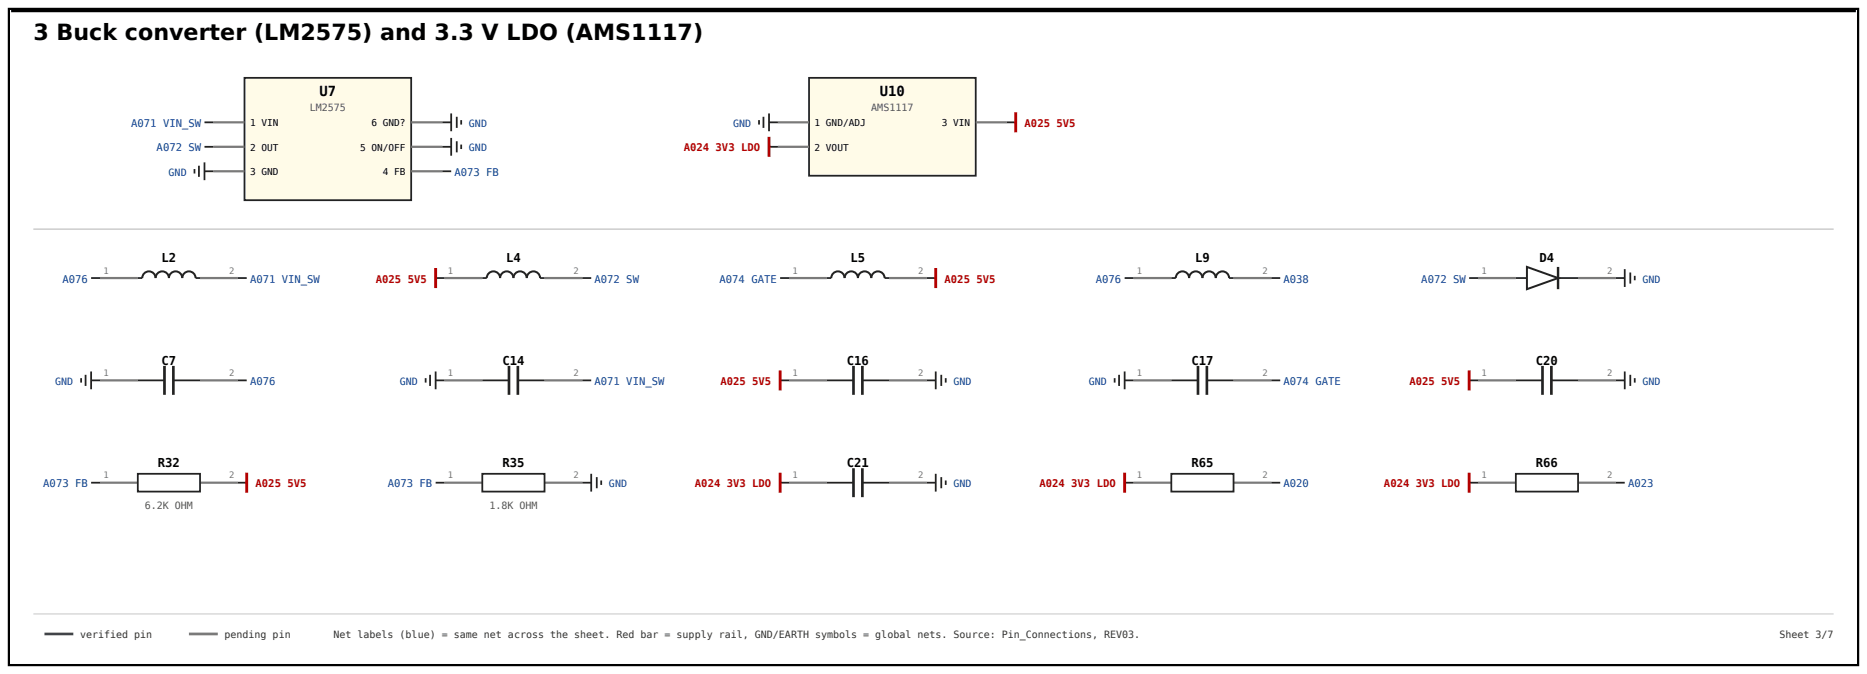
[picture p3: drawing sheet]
<svg xmlns="http://www.w3.org/2000/svg" width="444mm" height="160mm" viewBox="0 0 444 160" stroke-linecap="round" stroke-linejoin="round" font-family="sans-serif">
<path d="M2.1 2.1h440.3v156.1h-440.3z" fill="none" stroke="#000" stroke-width=".53"/>
<path d="M58.2 18.5h39.7v29.1h-39.7z" fill="#fffbe8" stroke="#222" stroke-width=".42"/>
<path d="M50.8 29.1h7.4M50.8 34.9h7.4M97.9 29.1h7.4M97.9 34.9h7.4M50.8 40.7h7.4M97.9 40.7h7.4" fill="none" stroke="#7a7a7a" stroke-width=".53"/>
<g fill="none" stroke="#222" stroke-width=".42">
<path d="M47.4 39.4v2.7M48.7 29.1h2.1M48.7 34.9h2.1M48.7 38.6v4.3M105.3 29.1h2.1M105.3 34.9h2.1M107.4 27v4.2M107.4 32.8v4.2M108.7 27.8v2.6M108.7 33.6v2.6M109.8 28.6v1M109.8 34.4v1.1"/>
<path d="M46.3 40.2v1.1M48.7 40.7h2.1M105.3 40.7h2.1"/>
</g>
<path d="M192.6 18.5h39.7v23.3h-39.7z" fill="#fffbe8" stroke="#222" stroke-width=".42"/>
<g fill="none" stroke="#7a7a7a" stroke-width=".53">
<path d="M185.2 29.1h7.4M185.2 34.9h7.4M232.3 29.1h7.4M23.8 66.1h9M47.6 66.1h9M105.8 66.1h9M129.6 66.1h9M187.9 66.1h8.9M211.7 66.1h9M269.9 66.1h9M293.7 66.1h9M351.9 66.1h9"/>
<path d="M375.7 66.1h9"/>
</g>
<g fill="none" stroke="#222" stroke-width=".42">
<path d="M180.7 28.6v1M181.8 27.8v2.6M183.1 29.1h2.1M183.1 27v4.2M183.1 34.9h2.1M239.7 29.1h2.1M21.7 66.1h2.1M32.8 66.1h1.1M46.6 66.1h1M56.6 66.1h2.1M103.7 66.1h2.1M114.8 66.1h1.1"/>
<path d="M128.6 66.1h1M138.6 66.1h2.2M185.7 66.1h2.2M196.8 66.1h1.1M210.6 66.1h1.1M220.7 66.1h2.1M267.8 66.1h2.1M278.9 66.1h1M292.6 66.1h1.1M302.7 66.1h2.1"/>
</g>
<path d="M183.1 32.5v4.8M241.8 26.7v4.8M103.7 63.8v4.7M222.8 63.8v4.7" fill="none" stroke="#b30000" stroke-width=".69" stroke-linecap="butt"/>
<path d="M7.9 54.5h428.7" fill="none" stroke="#bbb" stroke-width=".26"/>
<path d="M33.9 66.1a1.59 1.59 0 0 1 1.6-1.5 1.59 1.59 0 0 1 1.5 1.5 1.59 1.59 0 0 1 1.6-1.5 1.59 1.59 0 0 1 1.6 1.5 1.59 1.59 0 0 1 1.6-1.5 1.59 1.59 0 0 1 1.6 1.5 1.59 1.59 0 0 1 1.6-1.5 1.59 1.59 0 0 1 1.6 1.5M115.9 66.1a1.59 1.59 0 0 1 1.6-1.5 1.59 1.59 0 0 1 1.6 1.5 1.59 1.59 0 0 1 1.5-1.5 1.59 1.59 0 0 1 1.6 1.5 1.59 1.59 0 0 1 1.6-1.5 1.59 1.59 0 0 1 1.6 1.5 1.59 1.59 0 0 1 1.6-1.5 1.59 1.59 0 0 1 1.6 1.5M197.9 66.1a1.59 1.59 0 0 1 1.6-1.5 1.59 1.59 0 0 1 1.6 1.5 1.59 1.59 0 0 1 1.6-1.5 1.59 1.59 0 0 1 1.6 1.5 1.59 1.59 0 0 1 1.5-1.5 1.59 1.59 0 0 1 1.6 1.5 1.59 1.59 0 0 1 1.6-1.5 1.59 1.59 0 0 1 1.6 1.5M279.9 66.1a1.59 1.59 0 0 1 1.6-1.5 1.59 1.59 0 0 1 1.6 1.5 1.59 1.59 0 0 1 1.6-1.5 1.59 1.59 0 0 1 1.6 1.5 1.59 1.59 0 0 1 1.6-1.5 1.59 1.59 0 0 1 1.6 1.5 1.59 1.59 0 0 1 1.5-1.5 1.59 1.59 0 0 1 1.6 1.5" fill="none" stroke="#222" stroke-width=".48"/>
<path d="M363.5 63.5l7.4 2.6-7.4 2.7z" fill="#fff" stroke="#222" stroke-width=".48"/>
<path d="M370.9 63.5v5.3" fill="none" stroke="#222" stroke-width=".58"/>
<g fill="none" stroke="#222" stroke-width=".42">
<path d="M349.8 66.1h2.1M360.9 66.1h2.6M370.9 66.1h4.8M384.7 66.1h2.1M386.8 64v4.3M388.1 64.8v2.7M389.2 65.6v1.1M19.3 90v1M20.4 89.2v2.6M21.7 90.5h2.1M21.7 88.4v4.2M32.8 90.5h6.4"/>
<path d="M41.3 90.5h6.3M56.6 90.5h2.1M101.3 90v1M102.4 89.2v2.6M103.7 90.5h2.1M103.7 88.4v4.2M114.8 90.5h6.4M123.3 90.5h6.3M138.6 90.5h2.2M185.7 90.5h2.2M196.8 90.5h6.4M205.3 90.5h6.4"/>
<path d="M220.7 90.5h2.1M222.8 88.4v4.2M224.1 89.2v2.6M225.2 90v1M265.4 90v1M266.4 89.2v2.6M267.8 90.5h2.1M267.8 88.4v4.2M278.9 90.5h6.3M287.3 90.5h6.4M302.7 90.5h2.1M349.8 90.5h2.1"/>
<path d="M360.9 90.5h6.3M369.4 90.5h6.3M384.7 90.5h2.1M386.8 88.4v4.2M388.1 89.2v2.6M389.2 90v1"/>
</g>
<path d="M23.8 90.5h9M47.6 90.5h9M105.8 90.5h9M129.6 90.5h9M187.9 90.5h8.9M211.7 90.5h9M269.9 90.5h9M293.7 90.5h9M351.9 90.5h9M375.7 90.5h9M23.8 114.8h9M47.6 114.8h9" fill="none" stroke="#7a7a7a" stroke-width=".53"/>
<path d="M39.2 87v6.9M41.3 87v6.9M121.2 87v6.9M123.3 87v6.9M203.2 87v6.9M205.3 87v6.9M285.2 87v6.9M287.3 87v6.9M367.2 87v6.9M369.4 87v6.9" fill="none" stroke="#222" stroke-width=".63" stroke-linecap="butt"/>
<path d="M185.7 88.1v4.8M349.8 88.1v4.8" fill="none" stroke="#b30000" stroke-width=".69" stroke-linecap="butt"/>
<path d="M32.8 112.7h14.8v4.2h-14.8z" fill="#fff" stroke="#222" stroke-width=".42"/>
<path d="M21.7 114.8h2.1M56.6 114.8h2.1" fill="none" stroke="#222" stroke-width=".42"/>
<path d="M58.7 112.4v4.8" fill="none" stroke="#b30000" stroke-width=".69" stroke-linecap="butt"/>
<path d="M105.8 114.8h9M129.6 114.8h9" fill="none" stroke="#7a7a7a" stroke-width=".53"/>
<path d="M114.8 112.7h14.8v4.2h-14.8z" fill="#fff" stroke="#222" stroke-width=".42"/>
<path d="M103.7 114.8h2.1M138.6 114.8h2.2M140.8 112.7v4.2M142.1 113.5v2.7M143.1 114.3v1.1M185.7 114.8h2.2M196.8 114.8h6.4M205.3 114.8h6.4M220.7 114.8h2.1M222.8 112.7v4.2M224.1 113.5v2.7M225.2 114.3v1.1" fill="none" stroke="#222" stroke-width=".42"/>
<path d="M187.9 114.8h8.9M211.7 114.8h9M269.9 114.8h9M293.7 114.8h9" fill="none" stroke="#7a7a7a" stroke-width=".53"/>
<path d="M203.2 111.4v6.9M205.3 111.4v6.9" fill="none" stroke="#222" stroke-width=".63" stroke-linecap="butt"/>
<path d="M185.7 112.4v4.8" fill="none" stroke="#b30000" stroke-width=".69" stroke-linecap="butt"/>
<path d="M278.9 112.7h14.8v4.2h-14.8z" fill="#fff" stroke="#222" stroke-width=".42"/>
<path d="M267.8 114.8h2.1M302.7 114.8h2.1" fill="none" stroke="#222" stroke-width=".42"/>
<path d="M267.8 112.4v4.8" fill="none" stroke="#b30000" stroke-width=".69" stroke-linecap="butt"/>
<path d="M351.9 114.8h9M375.7 114.8h9" fill="none" stroke="#7a7a7a" stroke-width=".53"/>
<path d="M360.9 112.7h14.8v4.2h-14.8z" fill="#fff" stroke="#222" stroke-width=".42"/>
<path d="M349.8 114.8h2.1M384.7 114.8h2.1" fill="none" stroke="#222" stroke-width=".42"/>
<path d="M349.8 112.4v4.8" fill="none" stroke="#b30000" stroke-width=".69" stroke-linecap="butt"/>
<path d="M7.9 146h428.7" fill="none" stroke="#ccc" stroke-width=".26"/>
<path d="M10.6 150.8h6.9" fill="none" stroke="#1a8f3c" stroke-width=".63" stroke-linecap="butt"/>
<path d="M45 150.8h6.9" fill="none" stroke="#7a7a7a" stroke-width=".63" stroke-linecap="butt"/>
<path d="M2.6 2.6h439.3" fill="none" stroke="#000" stroke-width=".53"/>
<text font-size="5.3" x="7.9" y="9.5">3 Buck converter (LM2575) and 3.3 V LDO (AMS1117)</text>
<g font-size="3.3">
<text x="76.1" y="22.8">U7</text>
<text x="209.5" y="22.8">U10</text>
</g>
<g font-size="2.9">
<text x="38.5" y="62.4">L2</text>
<text x="120.5" y="62.4">L4</text>
<text x="202.5" y="62.4">L5</text>
<text x="284.5" y="62.4">L9</text>
<text x="366.5" y="62.4">D4</text>
<text x="38.5" y="86.8">C7</text>
<text x="119.6" y="86.8">C14</text>
<text x="201.6" y="86.8">C16</text>
<text x="283.7" y="86.8">C17</text>
<text x="365.7" y="86.8">C20</text>
<text x="37.6" y="111.1">R32</text>
<text x="119.6" y="111.1">R35</text>
<text x="201.6" y="111.1">C21</text>
<text x="283.7" y="111.1">R65</text>
<text x="365.7" y="111.1">R66</text>
</g>
<g font-size="2.5" fill="#0b3d91">
<text x="31.2" y="30.2">A071 VIN_SW</text>
<text x="37.3" y="36">A072 SW</text>
<text x="108.2" y="41.8">A073 FB</text>
<text x="14.8" y="67.2">A076</text>
<text x="59.5" y="67.2">A071 VIN_SW</text>
<text x="141.6" y="67.2">A072 SW</text>
<text x="171.3" y="67.2">A074 GATE</text>
<text x="260.9" y="67.2">A076</text>
<text x="305.6" y="67.2">A038</text>
<text x="338.4" y="67.2">A072 SW</text>
<text x="59.5" y="91.5">A076</text>
<text x="141.6" y="91.5">A071 VIN_SW</text>
<text x="305.6" y="91.5">A074 GATE</text>
<text x="10.3" y="115.9">A073 FB</text>
<text x="92.3" y="115.9">A073 FB</text>
<text x="305.6" y="115.9">A020</text>
<text x="387.6" y="115.9">A023</text>
</g>
<g font-size="2.5" fill="#b30000">
<text x="162.8" y="36">A024 3V3 LDO</text>
<text x="243.9" y="30.2">A025 5V5</text>
<text x="89.5" y="67.2">A025 5V5</text>
<text x="224.9" y="67.2">A025 5V5</text>
<text x="171.5" y="91.5">A025 5V5</text>
<text x="335.6" y="91.5">A025 5V5</text>
<text x="60.9" y="115.9">A025 5V5</text>
<text x="165.5" y="115.9">A024 3V3 LDO</text>
<text x="247.5" y="115.9">A024 3V3 LDO</text>
<text x="329.5" y="115.9">A024 3V3 LDO</text>
</g>
<g font-size="2.4" fill="#555">
<text x="73.8" y="26.5">LM2575</text>
<text x="207.4" y="26.5">AMS1117</text>
<text x="34.5" y="121.2">6.2K OHM</text>
<text x="116.5" y="121.2">1.8K OHM</text>
</g>
<g font-size="2.4" fill="#0b3d91">
<text x="111.7" y="30.2">GND</text>
<text x="111.7" y="36">GND</text>
<text x="174.6" y="30.2">GND</text>
<text x="40.1" y="41.8">GND</text>
<text x="391.1" y="67.2">GND</text>
<text x="13.2" y="91.5">GND</text>
<text x="95.2" y="91.5">GND</text>
<text x="227" y="91.5">GND</text>
<text x="259.2" y="91.5">GND</text>
<text x="391.1" y="91.5">GND</text>
<text x="145" y="115.9">GND</text>
<text x="227" y="115.9">GND</text>
</g>
<g font-size="2.4" fill="#333">
<text x="19" y="151.9">verified pin</text>
<text x="53.4" y="151.9">pending pin</text>
<text x="79.4" y="151.9">Net labels (blue) = same net across the sheet. Red bar = supply rail, GND/EARTH symbols = global nets. Source: Pin_Connections, REV03.</text>
<text x="423.7" y="151.9">Sheet 3/7</text>
</g>
<g font-size="2.2">
<text x="59.5" y="30">1 VIN</text>
<text x="59.5" y="35.9">2 OUT</text>
<text x="85.7" y="35.9">5 ON/OFF</text>
<text x="88.4" y="30">6 GND?</text>
<text x="193.9" y="30">1 GND/ADJ</text>
<text x="193.9" y="35.9">2 VOUT</text>
<text x="224.2" y="30">3 VIN</text>
<text x="59.5" y="41.7">3 GND</text>
<text x="91.2" y="41.7">4 FB</text>
</g>
<g font-size="2.1" fill="#777">
<text x="24.6" y="65.1">1</text>
<text x="54.6" y="65.1">2</text>
<text x="106.6" y="65.1">1</text>
<text x="136.6" y="65.1">2</text>
<text x="188.6" y="65.1">1</text>
<text x="218.6" y="65.1">2</text>
<text x="270.7" y="65.1">1</text>
<text x="300.6" y="65.1">2</text>
<text x="352.7" y="65.1">1</text>
<text x="382.6" y="65.1">2</text>
<text x="24.6" y="89.4">1</text>
<text x="54.6" y="89.4">2</text>
<text x="106.6" y="89.4">1</text>
<text x="136.6" y="89.4">2</text>
<text x="188.6" y="89.4">1</text>
<text x="218.6" y="89.4">2</text>
<text x="270.7" y="89.4">1</text>
<text x="300.6" y="89.4">2</text>
<text x="352.7" y="89.4">1</text>
<text x="382.6" y="89.4">2</text>
<text x="24.6" y="113.8">1</text>
<text x="54.6" y="113.8">2</text>
<text x="106.6" y="113.8">1</text>
<text x="136.6" y="113.8">2</text>
<text x="188.6" y="113.8">1</text>
<text x="218.6" y="113.8">2</text>
<text x="270.7" y="113.8">1</text>
<text x="300.6" y="113.8">2</text>
<text x="352.7" y="113.8">1</text>
<text x="382.6" y="113.8">2</text>
</g>
</svg>
